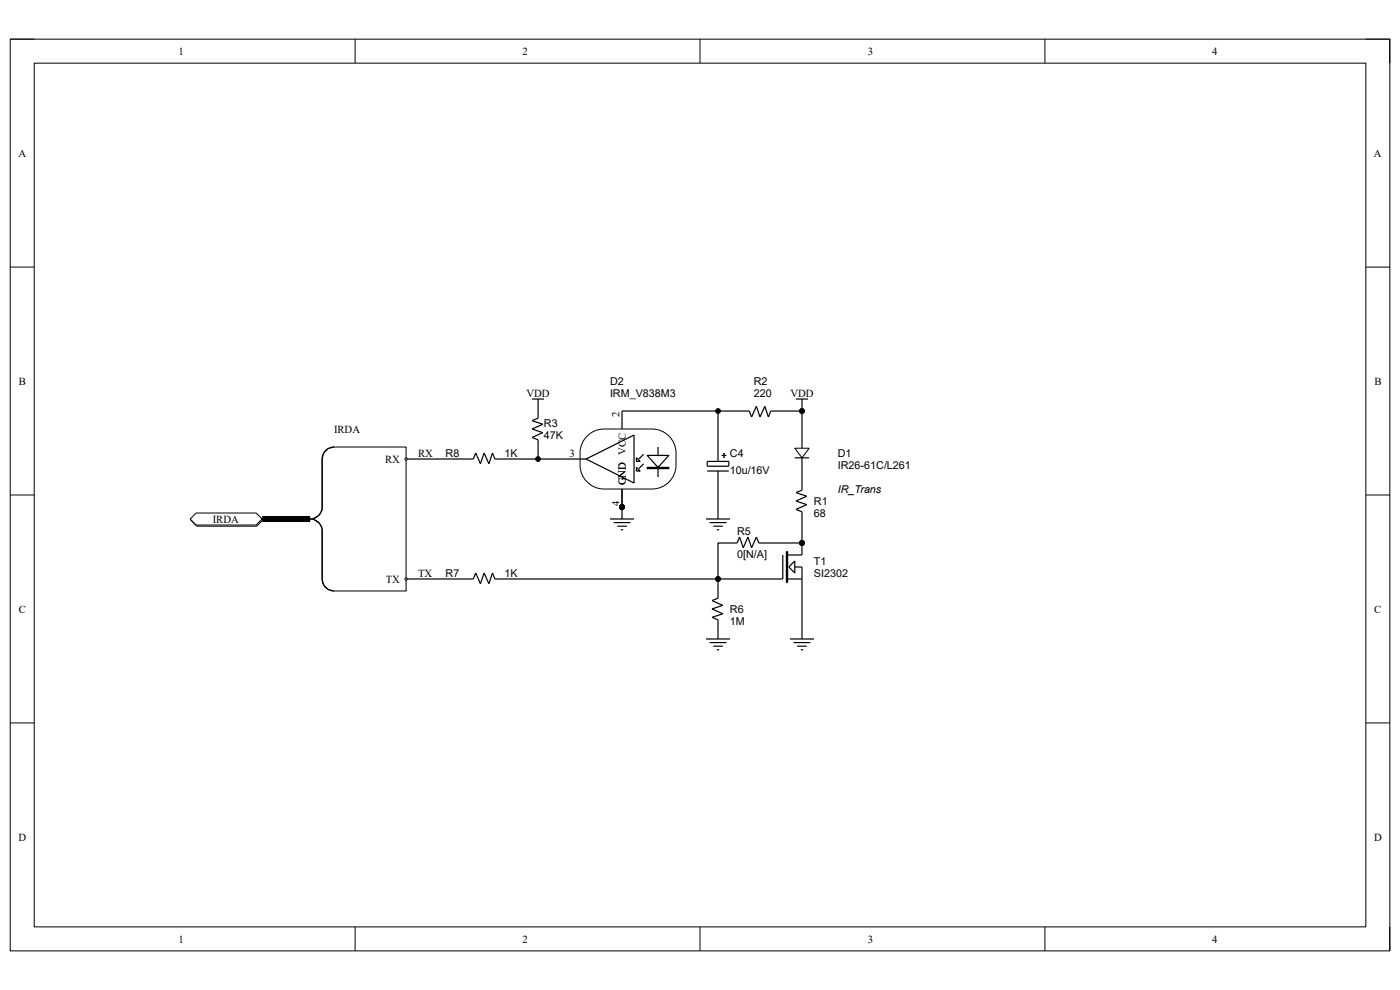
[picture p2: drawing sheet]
<svg xmlns="http://www.w3.org/2000/svg" width="297mm" height="210mm" viewBox="0 0 297 210" stroke-linecap="round" stroke-linejoin="round" font-family="sans-serif">
<path d="M2.2 8.3h292.7v193.4h-292.7z" fill="none" stroke="#000" stroke-width=".21"/>
<path d="M7.3 13.4h282.5v183.2h-282.5z" fill-rule="evenodd" fill="#fff"/>
<g fill="none" stroke="#000" stroke-width=".21">
<path d="M2.2 8.3h5.1M7.3 13.4h282.5v183.2h-282.5zM75.3 8.3v5.1M148.5 8.3v5.1M221.7 8.3v5.1M289.8 8.3h5.1v5.1M2.2 56.7h5.1M289.8 56.7h5.1M2.2 105h5.1M289.8 105h5.1M2.2 153.4h5.1M289.8 153.4h5.1"/>
<path d="M75.3 196.6v5.1M148.5 196.6v5.1M221.7 196.6v5.1M294.9 196.6v5.1"/>
<circle cx="132" cy="107.6" r=".51"/>
<circle cx="152.3" cy="122.8" r=".51"/>
</g>
<g fill="#000">
<circle cx="132" cy="107.6" r=".51"/>
<circle cx="152.3" cy="122.8" r=".51"/>
</g>
<path d="M129.4 110.1h5.1M130.2 110.9h3.5M130.9 111.6h2.1M131.7 112.4h.5M132 107.6v2.5M170.1 102.5v1.5l-1.2 .5 2.3 .8-2.3 1 2.3 .7-2.3 1.1 1.2 .5v1.5" fill="none" stroke="#000" stroke-width=".25"/>
<path d="M168.6 95.1h3.1l-1.6 2z" fill="#fff"/>
<g fill="none" stroke="#000" stroke-width=".21">
<path d="M168.6 95.1h3.1l-1.6 2z"/>
<circle cx="152.3" cy="87.2" r=".51"/>
<circle cx="170.1" cy="87.2" r=".51"/>
<circle cx="170.1" cy="115.2" r=".51"/>
</g>
<g fill="none" stroke="#000" stroke-width=".25">
<path d="M132 87.2h26.9l.6 1.3 1-2.3 .7 2.3 1.1-2.3 .7 2.3 .5-1.3h1.6M150 97.9h4.6v1h-4.6zM150 99.9h4.6M152.3 87.2v10.7M152.3 99.9v10.2M153.1 96.6h1M153.6 96.1v1M168.6 97.1h3.1M168.9 84.7h2.5M170.1 84.7v2.5M170.1 92.3v2.8M170.1 97.1v2.8"/>
<path d="M149.8 110.1h5.1M150.5 110.9h3.6M151.3 111.6h2M152.1 112.4h.5M166.1 117.7v5.1h-3.6M166.8 117h.3v6.6h-.3zM170.1 115.2v2.5h-3M149.8 135.6h5.1M150.5 136.3h3.6M151.3 137.1h2M152.1 137.8h.5M152.3 125.4v1.5l-1.2 .5 2.2 1-2.2 .8 2.2 1-2.2 .8 1.2 .5v4.1"/>
<path d="M167.1 122.8h3M167.3 120.3l1.3-1.3v2.6zM167.6 135.6h5.1M168.4 136.3h3.5M168.6 120.3h1.5v15.3M169.1 137.1h2.1M169.9 137.8h.5"/>
</g>
<g fill="#000">
<circle cx="152.3" cy="87.2" r=".51"/>
<circle cx="170.1" cy="87.2" r=".51"/>
<circle cx="170.1" cy="115.2" r=".51"/>
</g>
<path d="M40.5 110.4l1.2-1.3h12.8l1.2 1.3-1.2 1.2h-12.8z" fill-rule="evenodd" fill="#fff"/>
<path d="M40.5 110.4l1.2-1.3h12.8l1.2 1.3-1.2 1.2h-12.8z" fill="none" stroke="#000" stroke-width=".21"/>
<path d="M40.3 110.1l1.3-1.3h12.7l1.3 1.3-1.3 1.3h-12.7z" fill-rule="evenodd" fill="#fff"/>
<g fill="none" stroke="#000" stroke-width=".21">
<path d="M40.3 110.1l1.3-1.3h12.7l1.3 1.3-1.3 1.3h-12.7z"/>
<circle cx="132" cy="107.6" r=".51"/>
</g>
<path d="M86.2 97.4h14.2l.5-1.3 1 2.3 .8-2.3 1 2.3 .8-2.3 .5 1.3h19.3M112.9 84.7h2.5M114.2 84.7v4l-1.3 .5 2.3 .8-2.3 1 2.3 .8-2.3 1 1.3 .5v1.5M124.3 97.4l10.2-5.1v10.2zM132 87.2v3.8M136.5 96.4l-1 1M136.5 98.4l-1 1M139.6 94.8v6.4M132 103.7v3.9M86.2 122.8h14.2l.5-1.2 1 2.2 .8-2.2 1 2.2 .8-2.2 .5 1.2h57.5" fill="none" stroke="#000" stroke-width=".25"/>
<circle cx="132" cy="107.6" r=".51" fill="#000"/>
<path d="M137.3 96.6h4.6l-2.3 2.6z" fill="#fff"/>
<path d="M137.3 96.6h4.6l-2.3 2.6z" fill="none" stroke="#000" stroke-width=".25"/>
<path d="M137.3 99.2h4.6v.2h-4.6z" fill-rule="evenodd" fill="#fff"/>
<path d="M137.3 99.2h4.6v.2h-4.6z" fill="none" stroke="#000" stroke-width=".25"/>
<path d="M135 97.1l.8 .8h-.8z" fill="#fff"/>
<path d="M135 97.1l.8 .8h-.8z" fill="none" stroke="#000" stroke-width=".25"/>
<path d="M135 99.2l.8 .7h-.8z" fill="#fff"/>
<path d="M135 99.2l.8 .7h-.8zM165.1 87.2h5v5.1M170.1 99.9v2.6M132 103.7v3.9M170.1 110.1v5.1h-9.1l-.5-1.3-1 2.3-.8-2.3-1 2.3-.8-2.3-.5 1.3h-4.1v10.2" fill="none" stroke="#000" stroke-width=".25"/>
<g fill="none" stroke="#000" stroke-width=".21">
<path d="M124.3 92.8a5.1 5.1 0 0 1 3.8-1.8h10.2a5.1 5.1 0 0 1 5.1 5.1 7.3 7.3 0 0 1-1.2 5.8 5.1 5.1 0 0 1-3.9 1.8h-10.2a5.1 5.1 0 0 1-5-5.1 7.3 7.3 0 0 1 1.2-5.8z"/>
<circle cx="170.1" cy="87.2" r=".51"/>
<circle cx="132" cy="107.6" r=".51"/>
<circle cx="170.1" cy="115.2" r=".51"/>
<circle cx="152.3" cy="122.8" r=".51"/>
</g>
<g fill="#000">
<circle cx="170.1" cy="87.2" r=".51"/>
<circle cx="132" cy="107.6" r=".51"/>
<circle cx="170.1" cy="115.2" r=".51"/>
<circle cx="152.3" cy="122.8" r=".51"/>
</g>
<path d="M68.7 96.1l.9-1 1.3-.3h15.3v30.6h-15.3l-1.3-.3-.9-1-.4-1.3v-10.8l-.6-1-1.3-.9 1.3-.8 .6-1.1v-10.8z" fill-rule="evenodd" fill="#fff"/>
<path d="M68.7 96.1l.9-1 1.3-.3h15.3v30.6h-15.3l-1.3-.3-.9-1-.4-1.3v-10.8l-.6-1-1.3-.9 1.3-.8 .6-1.1v-10.8z" fill="none" stroke="#000" stroke-width=".21"/>
<path d="M70.9 94.8a2.54 2.54 0 0 0-2.6 2.6v10.2a2.54 2.54 0 0 1-2.5 2.5 2.55 2.55 0 0 1 2.5 2.5v10.2a2.54 2.54 0 0 0 2.6 2.6" fill="none" stroke="#000" stroke-width=".25"/>
<circle cx="86.2" cy="97.4" r=".25" fill="#fff"/>
<circle cx="86.2" cy="97.4" r=".25" fill="none" stroke="#000" stroke-width=".21"/>
<circle cx="86.2" cy="122.8" r=".25" fill="#fff"/>
<g fill="none" stroke="#000" stroke-width=".21">
<circle cx="114.2" cy="97.4" r=".51"/>
<circle cx="86.2" cy="122.8" r=".25"/>
</g>
<path d="M55.6 110.1h10.2" fill="none" stroke="#000" stroke-width="1.3" stroke-linecap="butt"/>
<path d="M56.1 109.7l1 .8M58.7 109.7l1 .8M61.2 109.7l1 .8M63.8 109.7l1 .8" fill="none" stroke="#000" stroke-width=".38"/>
<path d="M114.2 94.8v2.6M55.6 110.1h10.2" fill="none" stroke="#000" stroke-width=".25"/>
<circle cx="114.2" cy="97.4" r=".51" fill="#000"/>
<g font-size="2.3">
<text x="37.9" y="11.6">1</text>
<text x="110.9" y="11.6">2</text>
<text x="184.1" y="11.6">3</text>
<text x="257.2" y="11.6">4</text>
<text x="3.9" y="33.2">A</text>
<text x="291.5" y="33.2">A</text>
<text x="4" y="81.6">B</text>
<text x="129.4" y="81.6">D2</text>
<text x="159.9" y="81.6">R2</text>
<text x="291.6" y="81.6">B</text>
<text x="111.7" y="84.2">VDD</text>
<text x="129.4" y="84.2">IRM_V838M3</text>
<text x="131.4" y="88.5" transform="rotate(-90 131.4 88.5)">2</text>
<text x="159.9" y="84.2">220</text>
<text x="167.7" y="84.2">VDD</text>
<text x="70.9" y="91.8">IRDA</text>
<text x="115.4" y="90.5">R3</text>
<text x="115.4" y="93">47K</text>
<text x="81.7" y="98.1">RX</text>
<text x="88.7" y="96.9">RX</text>
<text x="94.5" y="96.9">R8</text>
<text x="107" y="96.9">1K</text>
<text x="120.8" y="96.9">3</text>
<text x="154.9" y="96.9">C4</text>
<text x="154.9" y="100.5">10u/16V</text>
<text x="177.8" y="96.9">D1</text>
<text x="177.8" y="99.4">IR26-61C/L261</text>
<text x="131.4" y="107.4" transform="rotate(-90 131.4 107.4)">4</text>
<text x="132.8" y="103" transform="rotate(-90 132.8 103)">GND VCC</text>
<text x="172.7" y="107.1">R1</text>
<text x="177.8" y="104.5">IR_Trans</text>
<text x="45.2" y="110.9">IRDA</text>
<text x="156.4" y="113.4">R5</text>
<text x="172.7" y="109.6">68</text>
<text x="156.4" y="118.3">0[N/A]</text>
<text x="172.7" y="119.8">T1</text>
<text x="81.8" y="123.6">TX</text>
<text x="88.7" y="122.3">TX</text>
<text x="94.5" y="122.3">R7</text>
<text x="107" y="122.3">1K</text>
<text x="172.7" y="122.3">SI2302</text>
<text x="4" y="130">C</text>
<text x="154.9" y="130">R6</text>
<text x="291.5" y="130">C</text>
<text x="154.9" y="132.5">1M</text>
<text x="3.9" y="178.3">D</text>
<text x="291.5" y="178.3">D</text>
<text x="37.9" y="199.9">1</text>
<text x="110.9" y="199.9">2</text>
<text x="184.1" y="199.9">3</text>
<text x="257.2" y="199.9">4</text>
</g>
</svg>
